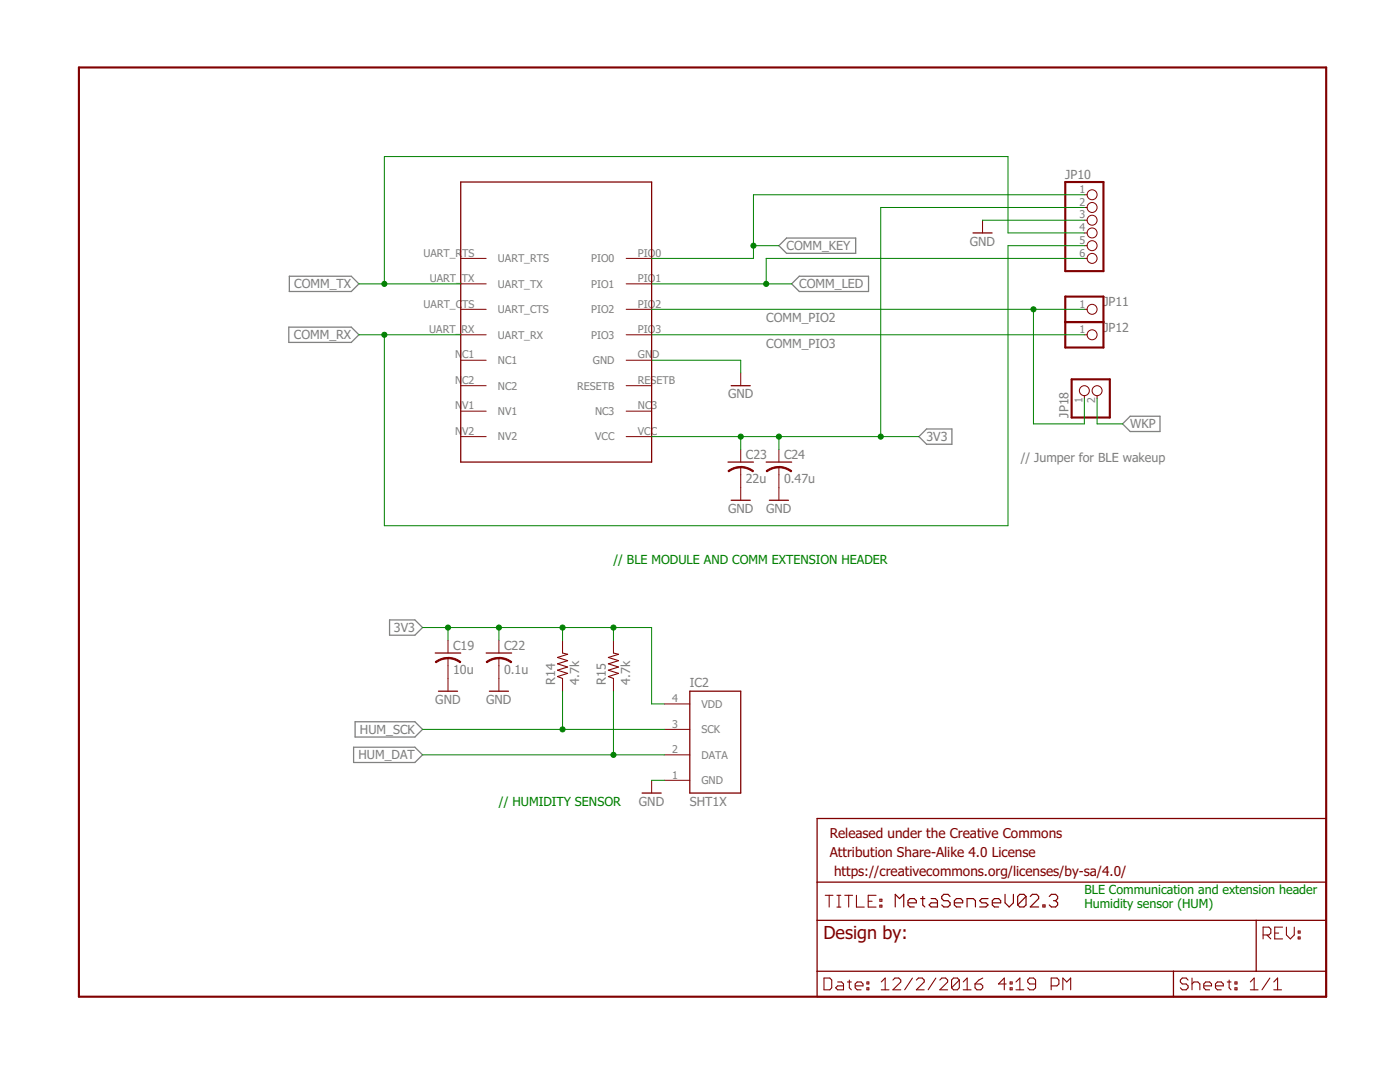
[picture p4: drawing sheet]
<svg xmlns="http://www.w3.org/2000/svg" width="279mm" height="216mm" viewBox="0 0 279 216" stroke-linecap="round" stroke-linejoin="round" font-family="sans-serif">
<path d="M57.7 55.1h12.4l1.5 1.5-1.5 1.6h-12.4zM155.4 49l1.6-1.5h13.8v3h-13.8zM158 56.6l1.5-1.5h13.8v3.1h-13.8zM57.6 65.3h12.5l1.5 1.5-1.5 1.5h-12.5zM183.4 87.1l1.5-1.5h5.1v3h-5.1zM224 84.6l1.6-1.5h5.9v3h-5.9zM77.7 123.7h5.1l1.5 1.5-1.5 1.5h-5.1zM70.6 149.1h12.2l1.5 1.5-1.5 1.5h-12.2zM70.9 144h11.9l1.5 1.5-1.5 1.6h-11.9z" fill="none" stroke="#808080" stroke-width=".25"/>
<path d="M15.7 13.5h249v185.4h-249zM212.6 36.3h7.6v17.8h-7.6zM212.6 59.2h7.6v10.1h-7.6zM212.6 64.3h7.6M213.9 75.7h7.6v7.6h-7.6z" fill="none" stroke="#800000" stroke-width=".42"/>
<g fill="none" stroke="#800000" stroke-width=".2">
<path d="M216.4 38.9h.6M91.9 51.6h5.1M91.9 56.6h5.1M125 51.6h5M125 56.6h5M196.1 43.9v2.6M216.4 41.4h.6M216.4 43.9h.6M216.4 46.5h.6M216.4 49h.6M216.4 51.6h.6M91.9 61.7h5.1"/>
<path d="M91.9 66.8h5.1M91.9 71.9h5.1M91.9 77h5.1M125 61.7h5M125 66.8h5M125 71.9h5M125 77h5M147.8 74.4v2.6M216.4 61.7h.6M216.4 66.8h.6M216.4 79v.5M218.9 79v.5"/>
<path d="M91.9 82h5.1M91.9 87.1h5.1M125 82h5M125 87.1h5M147.8 89.7v2.5M147.8 93.2v6.6M155.4 89.7v2.5M155.4 93.2v6.6M89.4 127.8v2.5M89.4 131.3v6.6M99.6 127.8v2.5M99.6 131.3v6.6"/>
<path d="M112.3 127.8v2.5M112.3 135.4v2.5M122.4 127.8v2.5M122.4 135.4v2.5M130 155.7v2.5M132.6 140.5h5.1M132.6 145.5h5.1M132.6 150.6h5.1M132.6 155.7h5.1"/>
<circle cx="218" cy="38.9" r=".99"/>
<circle cx="218" cy="41.4" r=".99"/>
<circle cx="218" cy="51.6" r=".99"/>
<circle cx="218" cy="43.9" r=".99"/>
<circle cx="218" cy="46.5" r=".99"/>
<circle cx="218" cy="49" r=".99"/>
<circle cx="216.4" cy="78" r=".99"/>
<circle cx="218" cy="61.7" r=".99"/>
<circle cx="218" cy="66.8" r=".99"/>
<circle cx="218.9" cy="78" r=".99"/>
</g>
<g fill="none" stroke="#800000" stroke-width=".25">
<path d="M91.9 36.3h38.1v55.9h-38.1zM194.2 46.5h3.8M145.9 77h3.8M145.3 92.2h5.1M145.9 99.8h3.8M152.9 92.2h5.1M153.5 99.8h3.9M86.9 130.3h5M87.5 137.9h3.8M97 130.3h5.1M97.7 137.9h3.8M137.7 137.9h10.1v20.3h-10.1z"/>
<path d="M128.1 158.2h3.9M163.1 163.3h101.6v35.6h-101.6zM163.1 176h101.6M163.1 183.6h101.6M163.1 193.8h101.6M234.2 193.8v5.1M250.7 183.6v10.2"/>
</g>
<g fill="#800000" stroke="#800000" stroke-width=".2">
<path d="M89.4 131.2h.3a3.9 3.9 0 0 1 2.3 .9l-.2 .1-1.4-.6-1-.2z" fill-rule="evenodd"/>
<path d="M86.9 132.1l1.2-.7 1.3-.2v.2l-1 .2-1.4 .6z" fill-rule="evenodd"/>
<path d="M99.6 131.2h.2a3.9 3.9 0 0 1 2.3 .9l-.1 .1-1.4-.6-1-.2z" fill-rule="evenodd"/>
<path d="M97 132.1l1.2-.7 1.4-.2v.2l-1 .2-1.4 .6z" fill-rule="evenodd"/>
<path d="M147.8 93.1l1.4 .2 1.2 .7-.2 .1-1.3-.6-1.1-.2z" fill-rule="evenodd"/>
<path d="M145.3 94l1.2-.7 1.3-.2v.2l-1 .2-1.4 .6z" fill-rule="evenodd"/>
<path d="M155.4 93.1l1.4 .2 1.2 .7-.1 .1-1.4-.6-1.1-.2z" fill-rule="evenodd"/>
<path d="M152.9 94l1.2-.7 1.3-.2v.2l-1 .2-1.3 .6z" fill-rule="evenodd"/>
</g>
<g fill="none" stroke="#800000" stroke-width=".21">
<path d="M112.3 130.3l1 .3-2 .6 2 .6-2 .7 2 .6-2 .6 2 .7-2 .6 1 .4M122.4 130.3l1 .3-2 .6 2 .6-2 .7 2 .6-2 .6 2 .7-2 .6 1 .4M164.7 178.6h1.5M165.5 178.6v2.4M167 178.6h.8M167.4 178.6v2.4M168.6 178.6h1.6M169.4 178.6v2.4M170.9 178.6v2.4h1.6M173.3 179.8h.8M174.8 178.6h-1.5v2.4h1.5M175.6 179.4h.4v.4h-.4z"/>
<path d="M164.4 195.2h1.2l.4 .4v1.5l-.4 .4h-1.2zM167 181h.8M167.2 195.9h.8l.3 .4v1.2h-1.1l-.4-.4 .4-.4h1.1M169.1 195.9h.8M169.5 195.6v1.5l.4 .4M170.7 196.7h1.5v-.4l-.3-.4h-.8l-.4 .4v.8l.4 .4h.8M173 197.1h.4v.4h-.4zM173 195.9h.4v.4h-.4zM175.6 180.6h.4v.4h-.4zM175.9 197.5h1.5M175.9 195.9l.8-.7v2.3M178.2 195.6l.4-.4h.8l.4 .4v.3l-1.6 1.6h1.6"/>
<path d="M182.1 195.2l-1.5 2.3M182.9 195.6l.4-.4h.7l.4 .4v.3l-1.5 1.6h1.5M186.8 195.2l-1.6 2.3M187.6 195.6l.4-.4h.7l.4 .4v.3l-1.5 1.6h1.5M191.5 195.6v1.5l-.4 .4h-.8l-.4-.4M191.5 195.6l-.4-.4h-.8l-.4 .4v1.5M191.5 195.6l-1.6 1.5M192.2 197.5h1.6M192.2 195.9l.8-.7v2.3M194.6 196.3h1.1l.4 .4v.4l-.4 .4h-.7l-.4-.4zM196.1 195.2l-.8 .4-.7 .7M200.8 196.3h-1.5l1.1-1.1v2.3"/>
<path d="M201.6 197.1h.4v.4h-.4zM201.6 195.9h.4v.4h-.4zM202.8 197.5h1.5M202.8 195.9l.7-.7v2.3M206.7 196.3h-1.2l-.4-.4v-.3l.4-.4h.8l.4 .4v1.5l-.4 .4h-.8l-.4-.4M209.8 196.7h1.1l.4-.4v-.7l-.4-.4h-1.1v2.3M212.1 197.5v-2.3l.8 .7 .8-.7v2.3M237.1 195.6l-.4-.4h-.8l-.3 .4v.3l.3 .4h.8l.4 .4v.4l-.4 .4h-.8l-.3-.4M237.9 196.3l.4-.4h.8l.4 .4v1.2M237.9 195.2v2.3M240.2 196.7h1.6v-.4l-.4-.4h-.8l-.4 .4v.8l.4 .4h.8M242.6 196.7h1.5v-.4l-.4-.4h-.7l-.4 .4v.8l.4 .4h.7"/>
<path d="M244.9 195.9h.8M245.3 195.6v1.5l.4 .4M246.5 197.1h.4v.4h-.4zM246.5 195.9h.4v.4h-.4zM249.5 197.5h1.6M249.5 195.9l.8-.7v2.3M252.1 186.6h1.1l.4-.4v-.8l-.4-.4h-1.1v2.3M252.8 186.6l.8 .7M253.4 195.2l-1.5 2.3M254.2 197.5h1.6M254.2 195.9l.8-.7v2.3M254.4 186.2h.8"/>
<path d="M256 185h-1.6v2.3h1.6M256.7 185v1.6l.8 .7 .8-.7v-1.6M259.1 187h.4v.3h-.4zM259.1 185.8h.4v.4h-.4z"/>
</g>
<g fill="none" stroke="#800000" stroke-width=".23">
<path d="M183.7 179.3h.9M184.1 178.9v1.7l.5 .4M185.8 179.3h.9l.4 .4v1.3h-1.3l-.4-.4 .4-.5h1.3M189.6 178.9l-.4-.4h-.8l-.5 .4v.4l.5 .4h.8l.4 .4v.5l-.4 .4h-.8l-.5-.4M197.2 179.3h-1.3l-.4 .4 .4 .4h.9l.4 .5-.4 .4h-1.3M200.6 178.5v1.6l.8 .9 .8-.9v-1.6M204.8 178.9v1.7l-.5 .4h-.8l-.4-.4M204.8 178.9l-.5-.4h-.8l-.4 .4v1.7M204.8 178.9l-1.7 1.7M205.6 178.9l.4-.4h.9l.4 .4v.4l-1.7 1.7h1.7M209.4 178.9l.4-.4h.9l.4 .4v.4l-.4 .4M210.2 179.7h.5"/>
<path d="M210.7 179.7l.4 .4v.5l-.4 .4h-.9l-.4-.4M178.7 181v-2.5l.8 .8 .9-.8v2.5M181.2 180.1h1.7v-.4l-.4-.4h-.9l-.4 .4v.9l.4 .4h.9M190.5 180.1h1.6v-.4l-.4-.4h-.8l-.4 .4v.9l.4 .4h.8M193 181v-1.7h1.2l.5 .4v1.3M198 180.1h1.7v-.4l-.4-.4h-.8l-.5 .4v.9l.5 .4h.8M208.1 180.6h.5v.4h-.5z"/>
</g>
<g fill="none" stroke="#008000" stroke-width=".2">
<path d="M216.4 38.9h-66v12.7h-20.4M71.6 56.6h20.3M130 56.6h28M150.4 49h5M196.1 43.9h20.3M216.4 41.4h-40.6v45.7M216.4 46.5h-15.2v-15.3h-124.5v25.4M216.4 49h-15.2v55.9h-124.5v-38.1M216.4 51.6h-63.5v5M71.6 66.8h20.3M130 71.9h17.8v2.5M130 66.8h86.4"/>
<path d="M130 61.7h86.4M206.2 61.7v22.9h10.2v-5.1M218.9 79.5v5.1h5.1M130 87.1h53.4M147.8 87.1v2.6M155.4 87.1v2.6M84.3 125.2h45.7v15.3h2.6M89.4 125.2v2.6M99.6 125.2v2.6M112.3 125.2v2.6M112.3 137.9v7.6M122.4 125.2v2.6"/>
<path d="M122.4 137.9v12.7M84.3 145.5h48.3M84.3 150.6h48.3M130 155.7h2.6"/>
</g>
<g fill="#008000" stroke="#008000" stroke-width=".2">
<circle cx="89.4" cy="125.2" r=".51"/>
<circle cx="99.6" cy="125.2" r=".51"/>
<circle cx="112.3" cy="125.2" r=".51"/>
<circle cx="122.4" cy="125.2" r=".51"/>
<circle cx="147.8" cy="87.1" r=".51"/>
<circle cx="155.4" cy="87.1" r=".51"/>
<circle cx="175.8" cy="87.1" r=".51"/>
<circle cx="76.7" cy="56.6" r=".51"/>
<circle cx="76.7" cy="66.8" r=".51"/>
<circle cx="150.4" cy="49" r=".51"/>
<circle cx="152.9" cy="56.6" r=".51"/>
<circle cx="112.3" cy="145.5" r=".51"/>
<circle cx="122.4" cy="150.6" r=".51"/>
<circle cx="206.2" cy="61.7" r=".51"/>
</g>
<text font-size="3.6" fill="#800000" x="164.3" y="187.4">Design by:</text>
<g font-size="2.7" fill="#800000">
<text x="165.6" y="167.1">Released under the Creative Commons</text>
<text x="165.6" y="170.9">Attribution Share-Alike 4.0 License</text>
<text x="166.5" y="174.7">https://creativecommons.org/licenses/by-sa/4.0/</text>
</g>
<g font-size="2.5" fill="#808080">
<text x="212.6" y="35.7">JP10</text>
<text x="157" y="49.9">COMM_KEY</text>
<text x="193.5" y="49">GND</text>
<text x="58.7" y="57.5">COMM_TX</text>
<text x="159.5" y="57.5">COMM_LED</text>
<text x="152.9" y="64.3">COMM_PIO2</text>
<text x="220.2" y="61.1">JP11</text>
<text x="58.6" y="67.7">COMM_RX</text>
<text x="152.9" y="69.3">COMM_PIO3</text>
<text x="220.2" y="66.2">JP12</text>
<text x="145.3" y="79.5">GND</text>
<text x="213.2" y="83.3" transform="rotate(-90 213.2 83.3)">JP18</text>
<text x="184.9" y="88">3V3</text>
<text x="225.5" y="85.5">WKP</text>
<text x="148.8" y="91.6">C23</text>
<text x="156.5" y="91.6">C24</text>
<text x="203.7" y="92.2">// Jumper for BLE wakeup</text>
<text x="148.8" y="96.4">22u</text>
<text x="156.5" y="96.4">0.47u</text>
<text x="145.3" y="102.4">GND</text>
<text x="152.9" y="102.4">GND</text>
<text x="78.6" y="126.1">3V3</text>
<text x="90.4" y="129.7">C19</text>
<text x="100.6" y="129.7">C22</text>
<text x="90.4" y="134.5">10u</text>
<text x="100.6" y="134.5">0.1u</text>
<text x="110.8" y="136.7" transform="rotate(-90 110.8 136.7)">R14</text>
<text x="115.6" y="136.7" transform="rotate(-90 115.6 136.7)">4.7k</text>
<text x="120.9" y="136.7" transform="rotate(-90 120.9 136.7)">R15</text>
<text x="125.7" y="136.7" transform="rotate(-90 125.7 136.7)">4.7k</text>
<text x="137.7" y="137.2">IC2</text>
<text x="86.9" y="140.5">GND</text>
<text x="97" y="140.5">GND</text>
<text x="71.8" y="146.4">HUM_SCK</text>
<text x="71.5" y="151.5">HUM_DAT</text>
<text x="127.5" y="160.8">GND</text>
<text x="137.7" y="160.8">SHT1X</text>
</g>
<g font-size="2.5" fill="#008000">
<text x="122.4" y="112.5">// BLE MODULE AND COMM EXTENSION HEADER</text>
<text x="99.6" y="160.8">// HUMIDITY SENSOR</text>
<text x="216.4" y="178.4">BLE Communication and extension header</text>
<text x="216.4" y="181.1">Humidity sensor (HUM)</text>
</g>
<g font-size="2.1" fill="#808080">
<text x="215.4" y="38.5">1</text>
<text x="215.4" y="41.1">2</text>
<text x="215.4" y="43.6">3</text>
<text x="215.4" y="46.1">4</text>
<text x="84.5" y="51.2">UART_R</text>
<text x="92.3" y="51.2">TS</text>
<text x="99.4" y="52.3">UART_RTS</text>
<text x="118" y="52.3">PIO0</text>
<text x="127.3" y="51.2">PIO0</text>
<text x="215.4" y="48.7">5</text>
<text x="215.4" y="51.2">6</text>
<text x="85.8" y="56.3">UART_</text>
<text x="92.2" y="56.3">TX</text>
<text x="99.4" y="57.4">UART_TX</text>
<text x="118" y="57.4">PIO1</text>
<text x="127.3" y="56.3">PIO1</text>
<text x="84.5" y="61.4">UART_C</text>
<text x="92.3" y="61.4">TS</text>
<text x="99.4" y="62.5">UART_CTS</text>
<text x="118" y="62.5">PIO2</text>
<text x="127.3" y="61.4">PIO2</text>
<text x="215.4" y="61.4">1</text>
<text x="85.7" y="66.5">UART_</text>
<text x="90.8" y="71.5">N</text>
<text x="92.1" y="66.5">RX</text>
<text x="92.2" y="71.5">C1</text>
<text x="99.4" y="67.6">UART_RX</text>
<text x="118" y="67.6">PIO3</text>
<text x="127.3" y="71.5">GN</text>
<text x="127.3" y="66.5">PIO3</text>
<text x="130.1" y="71.5">D</text>
<text x="215.4" y="66.5">1</text>
<text x="90.8" y="76.6">N</text>
<text x="92.2" y="76.6">C2</text>
<text x="99.4" y="72.6">NC1</text>
<text x="99.4" y="77.7">NC2</text>
<text x="115.2" y="77.7">RESETB</text>
<text x="118.3" y="72.6">GND</text>
<text x="127.3" y="76.6">RESETB</text>
<text x="90.8" y="81.7">N</text>
<text x="92.3" y="81.7">V1</text>
<text x="99.4" y="82.8">NV1</text>
<text x="118.8" y="82.8">NC3</text>
<text x="127.3" y="81.7">NC3</text>
<text x="216" y="80.5" transform="rotate(-90 216 80.5)">1</text>
<text x="218.6" y="80.5" transform="rotate(-90 218.6 80.5)">2</text>
<text x="90.8" y="86.8">N</text>
<text x="92.3" y="86.8">V2</text>
<text x="99.4" y="87.9">NV2</text>
<text x="118.8" y="87.9">VCC</text>
<text x="127.3" y="86.8">VCC</text>
<text x="134.2" y="140.1">4</text>
<text x="140" y="141.2">VDD</text>
<text x="134.2" y="145.2">3</text>
<text x="140" y="146.3">SCK</text>
<text x="134.2" y="150.3">2</text>
<text x="134.2" y="155.3">1</text>
<text x="140" y="151.4">DATA</text>
<text x="140" y="156.5">GND</text>
</g>
</svg>
